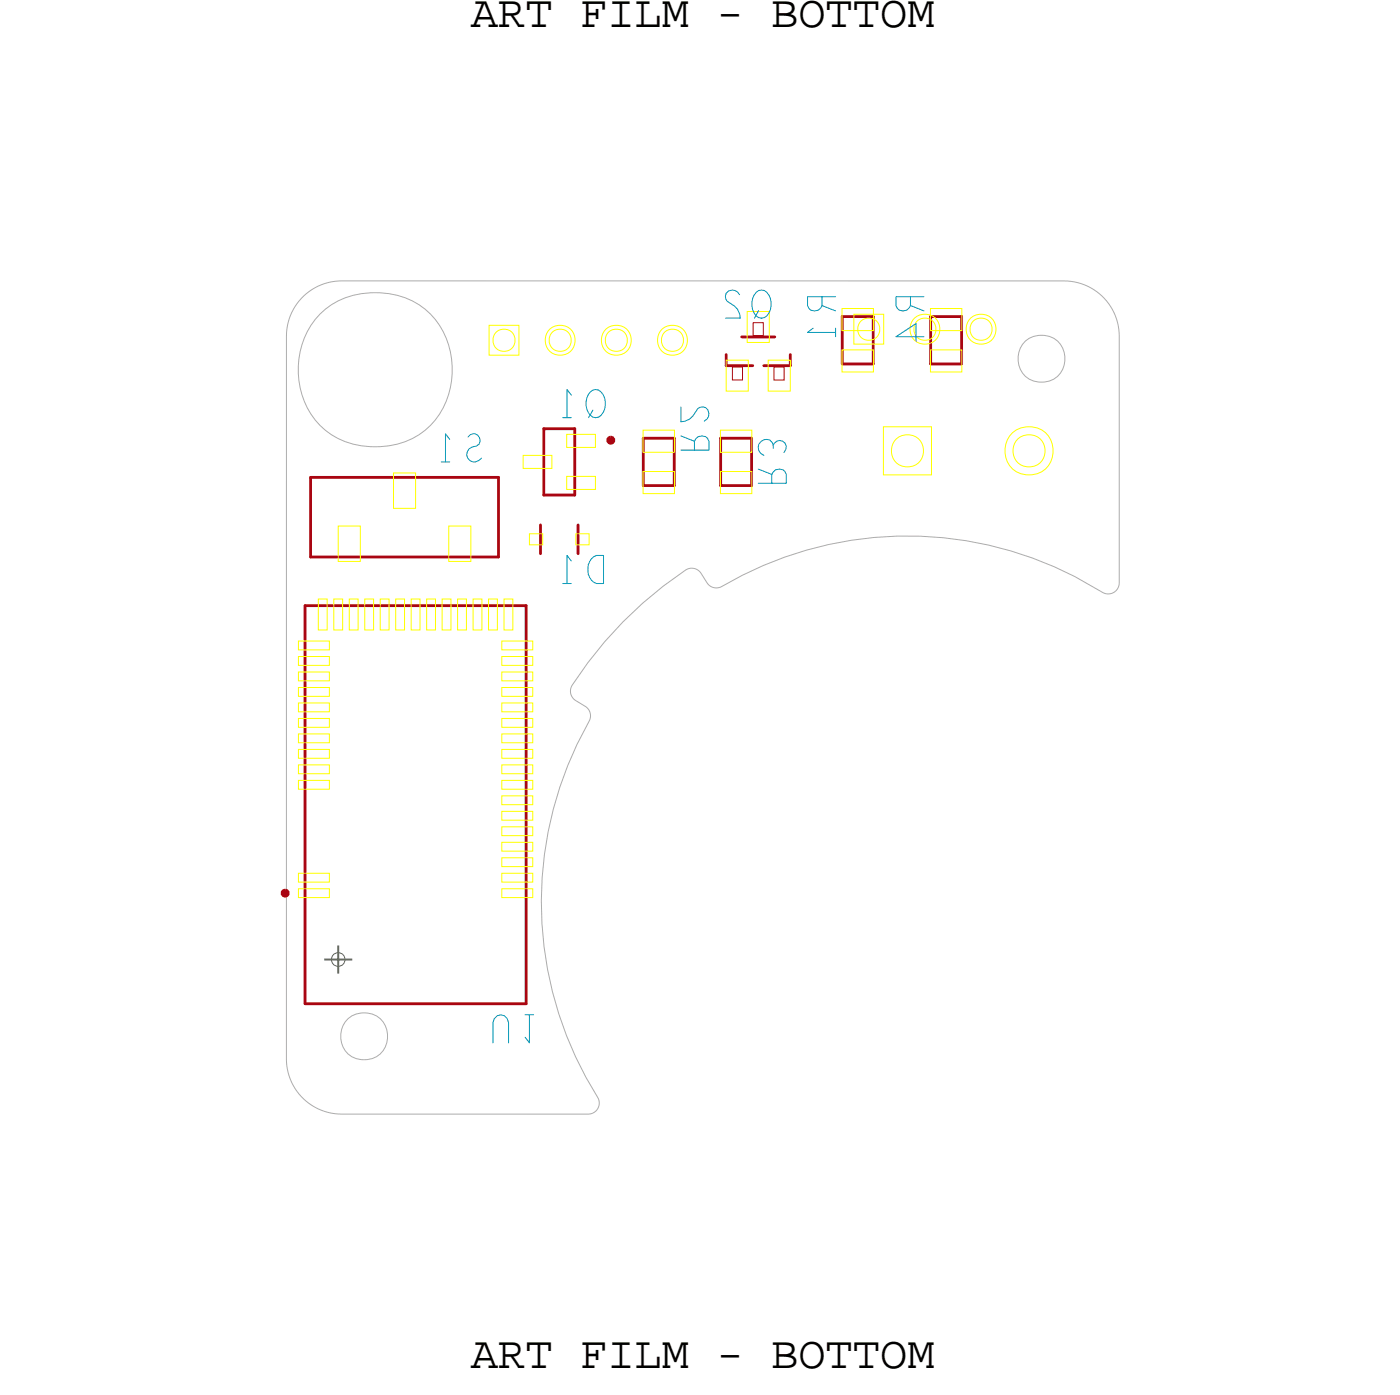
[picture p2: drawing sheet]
<svg xmlns="http://www.w3.org/2000/svg" width="63mm" height="63mm" viewBox="0 0 63 63" stroke-linecap="round" stroke-linejoin="round" font-family="sans-serif">
<!-- layer: Board Outline -->
<g fill="none" stroke="#acacac" stroke-width=".05">
<path d="M13.7 13.4l.8-.5 1-.2h32.6a2.5 2.5 0 0 1 2.5 2.5v11.2l-.1 .3-.4 .2a16.9 16.9 0 0 0-17.7-.3l-.3-.2-.5-.6-.5-.1a16.9 16.9 0 0 0-5.3 5.4l.1 .4 .7 .5 .1 .4a16.9 16.9 0 0 0 .4 17.4l-.1 .4-.4 .2h-11.1a2.5 2.5 0 0 1-2.5-2.5v-32.7l.2-1.1zM14.5 14.2a3.5 3.5 0 0 1 3.6-.8 3.5 3.5 0 0 1 2.3 2.9 3.4 3.4 0 0 1-4.4 3.8 3.5 3.5 0 0 1-1.5-5.9z"/>
<circle cx="47.1" cy="16.2" r="1.07"/>
<circle cx="16.5" cy="46.9" r="1.07"/>
</g>
<!-- layer: Components -->
<path d="M27.5 19.9l.1-.1 .1 .2h-.1zM12.8 40.3h.1l.1 .1-.1 .1z" fill="none" stroke="#a90512" stroke-width=".2"/>
<g fill="none" stroke="#a90512" stroke-width=".13">
<path d="M24.6 19.4v3zM26 19.4v3zM29.1 19.8h1.4zM29.1 19.8v2.2zM30.5 19.8v2.2zM32.6 19.8h1.4zM32.6 19.8v2.2zM32.8 16.5h1.3zM32.8 16v.5zM33.5 15.2h1.5zM34.5 16.5h1.3zM35.8 16v.5z"/>
<path d="M38.1 14.3h1.4zM38.1 16.5h1.4zM38.1 14.3v2.2zM39.5 14.3v2.2zM42.1 14.3h1.4zM42.1 16.5h1.4zM42.1 14.3v2.2zM43.5 14.3v2.2zM13.8 27.4v18zM13.8 27.4h10zM14.1 25.2h8.4zM14.1 21.6v3.6z"/>
<path d="M14.1 21.6h8.5zM22.6 21.6v3.6zM23.8 27.4v18zM24.5 23.7v1.3zM24.6 22.4h1.4zM26.2 23.7v1.3zM29.1 22h1.4zM32.6 22h1.4zM13.8 45.4h10z"/>
</g>
<path d="M33.1 16.6h.5v.6h-.5zM35 16.6h.5v.6h-.5z" fill="none" stroke="#a90512" stroke-width=".05"/>
<!-- layer: Nets -->
<g fill="none" stroke="#ff0" stroke-width=".05">
<path d="M22.1 14.7h1.4v1.4h-1.4zM25.6 19.6h1.3v.6h-1.3zM29.1 19.4h1.4v1h-1.4zM32.6 19.4h1.4v1h-1.4zM32.8 16.3h1.1v1.4h-1.1zM33.8 14.1h1v1.4h-1zM34.7 16.3h1.1v1.4h-1.1zM38.1 13.9h1.4v1h-1.4zM38.1 15.8h1.4v1h-1.4zM38.6 14.2h1.4v1.4h-1.4zM40 19.3h2.1v2.2h-2.1zM42.1 15.8h1.4v1h-1.4z"/>
<path d="M42.1 13.9h1.4v1h-1.4zM13.5 33.9h1.4v.4h-1.4zM13.5 39.5h1.4v.4h-1.4zM13.5 31.1h1.4v.4h-1.4zM13.5 31.8h1.4v.4h-1.4zM13.5 32.5h1.4v.4h-1.4zM13.5 29h1.4v.4h-1.4zM13.5 29.7h1.4v.4h-1.4zM13.5 30.4h1.4v.4h-1.4zM13.5 34.6h1.4v.4h-1.4zM13.5 33.2h1.4v.4h-1.4zM13.5 35.3h1.4v.4h-1.4z"/>
<path d="M14.4 27.1h.4v1.4h-.4zM15.1 27.1h.4v1.4h-.4zM15.3 23.8h1v1.6h-1zM15.8 27.1h.4v1.4h-.4zM16.5 27.1h.4v1.4h-.4zM17.2 27.1h.4v1.4h-.4zM17.8 21.4h1v1.6h-1zM17.9 27.1h.4v1.4h-.4zM18.6 27.1h.4v1.4h-.4zM19.3 27.1h.4v1.4h-.4zM20 27.1h.4v1.4h-.4zM20.3 23.8h1v1.6h-1z"/>
<path d="M20.7 27.1h.4v1.4h-.4zM21.4 27.1h.4v1.4h-.4zM22.1 27.1h.4v1.4h-.4zM22.7 31.1h1.4v.4h-1.4zM22.7 35.3h1.4v.4h-1.4zM22.7 36h1.4v.4h-1.4zM22.7 32.5h1.4v.4h-1.4zM22.7 31.8h1.4v.4h-1.4zM22.7 29.7h1.4v.4h-1.4zM22.7 29h1.4v.4h-1.4zM22.7 39.5h1.4v.4h-1.4zM22.7 38.8h1.4v.4h-1.4z"/>
<path d="M22.7 38.1h1.4v.4h-1.4zM22.7 37.4h1.4v.4h-1.4zM22.7 36.7h1.4v.4h-1.4zM22.7 34.6h1.4v.4h-1.4zM22.7 33.9h1.4v.4h-1.4zM22.7 33.2h1.4v.4h-1.4zM22.7 30.4h1.4v.4h-1.4zM22.8 27.1h.4v1.4h-.4zM23.7 20.6h1.3v.6h-1.3zM23.9 24.1h.7v.5h-.7zM25.6 21.5h1.3v.6h-1.3zM26 24.1h.6v.5h-.6z"/>
<path d="M29.1 21.3h1.4v1h-1.4zM32.6 21.3h1.4v1h-1.4zM13.5 40.2h1.4v.4h-1.4zM22.7 40.2h1.4v.4h-1.4z"/>
<circle cx="22.8" cy="15.4" r=".5"/>
<circle cx="25.3" cy="15.4" r=".5"/>
<circle cx="25.3" cy="15.4" r=".68"/>
<circle cx="27.9" cy="15.4" r=".5"/>
<circle cx="27.9" cy="15.4" r=".68"/>
<circle cx="30.4" cy="15.4" r=".5"/>
<circle cx="30.4" cy="15.4" r=".68"/>
<circle cx="39.3" cy="14.9" r=".5"/>
<circle cx="44.4" cy="14.9" r=".5"/>
<circle cx="44.4" cy="14.9" r=".68"/>
<circle cx="41" cy="20.4" r=".73"/>
<circle cx="46.5" cy="20.4" r="1.09"/>
<circle cx="46.6" cy="20.4" r=".73"/>
</g>
<!-- layer: Drawing Origin -->
<path d="M15.1 43.2l.2-.1 .2 .1 .1 .2-.1 .2-.2 .1-.2-.1-.1-.2z" fill="none" stroke="#638b3a" stroke-width=".05"/>
<path d="M14.7 43.4h1.2M15.3 42.7v1.3" fill="none" stroke="#638b3a" stroke-width=".09"/>
<g font-size="2.2" fill="#0097b7">
<text x="27.4" y="17.6" transform="rotate(-180 27.4 17.6)">Q1</text>
<text x="34.9" y="13.1" transform="rotate(-180 34.9 13.1)">Q2</text>
<text x="36.5" y="13.3" transform="rotate(90 36.5 13.3)">R1</text>
<text x="40.5" y="13.3" transform="rotate(90 40.5 13.3)">R4</text>
<text x="21.9" y="19.6" transform="rotate(-180 21.9 19.6)">S1</text>
<text x="32.1" y="20.5" transform="rotate(-90 32.1 20.5)">R2</text>
<text x="35.6" y="22" transform="rotate(-90 35.6 22)">R3</text>
<text x="27.4" y="25.1" transform="rotate(-180 27.4 25.1)">D1</text>
<text x="22.2" y="47.2">U1</text>
</g>
<g font-size="2.1">
<text x="21.3" y="1.2">ART FILM - BOTTOM</text>
<text x="21.3" y="61.9">ART FILM - BOTTOM</text>
</g>
</svg>
